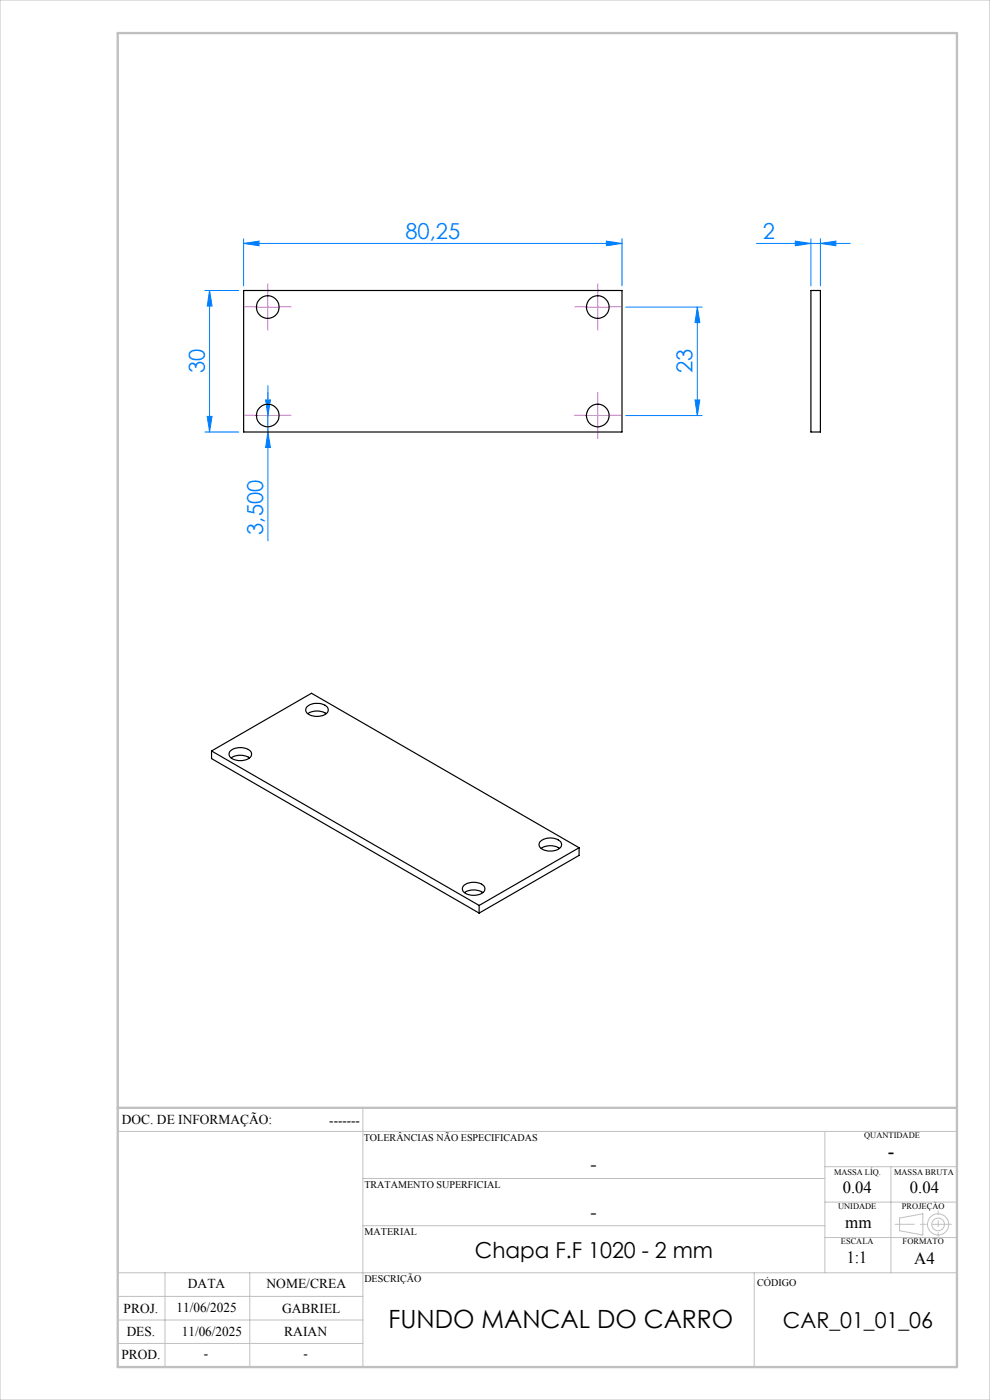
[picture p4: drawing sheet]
<svg xmlns="http://www.w3.org/2000/svg" width="210mm" height="297mm" viewBox="0 0 210 297" stroke-linecap="round" stroke-linejoin="round" font-family="sans-serif">
<g fill="none" stroke="#c0c0c0" stroke-width=".21">
<path d="M0 0h210v297h-210zM77 235v55M25 240h178M77 250h98M175 240v30M175 255h28M175 247.5h28M189 247.5v22.5M190.8 258.4l5-.9v4.5l-5-.9zM25 275h52M25 270h178M35 270v20"/>
<path d="M53 270v20M77 260h98M160 270v20M175 262.5h28M25 285h52M25 280h52"/>
<circle cx="199" cy="259.7" r="1.34"/>
<circle cx="199" cy="259.7" r="2.25"/>
</g>
<g fill="none" stroke="#0080ff" stroke-width=".21">
<path d="M51.7 51.6l3.3-.5v1zM51.7 51.6h80.2M51.7 50.7v9.9M128.6 51.1l3.3 .5-3.3 .5zM131.9 50.7v9.9M160.5 51.6h19.9M168.7 51.1l3.3 .5-3.3 .5zM172 50.7v9.9M174 51.6l3.3-.5v1zM174 50.7v9.9M43.5 61.6h7.2M44.4 61.6l.6 3.3h-1z"/>
<path d="M44.5 61.6v30M132.7 65.2h16.2M147.9 65.2l.5 3.2h-1zM147.9 65.2v23M43.5 91.6h7.2M44 88.3h1l-.6 3.3zM56.3 84.8h1.1l-.6 3.4zM56.8 91.6l.6 3.3h-1.1zM56.8 81.8v33M132.7 88.2h16.2M147.4 84.8h1l-.5 3.4z"/>
</g>
<g fill="none" stroke="#f0f" stroke-width=".21" stroke-dasharray="15.2 1.3 1.3 1.3">
<path d="M54.3 65.1h-2.4M56.8 62.6v-2.4M56.8 67.6v2.4M59.3 65.1h2.4M124.3 65.1h-2.4M126.8 62.6v-2.4M126.8 67.6v2.4M129.3 65.1h2.4M54.3 88.1h-2.4M56.8 85.6v-2.4M56.8 90.6v2.4M59.3 88.1h2.4"/>
<path d="M124.3 88.1h-2.4M126.8 85.6v-2.4M126.8 90.6v2.4M129.3 88.1h2.4"/>
</g>
<path d="M54.3 65.2h5M56.8 62.6v5.1M124.3 65.2h5M126.8 62.6v5.1M54.3 88.2h5M56.8 85.7v4.9M124.3 88.2h5M126.8 85.7v4.9" fill="none" stroke="#f0f" stroke-width=".21"/>
<path d="M201.8 259.7h-11.9" fill="none" stroke="#c0c0c0" stroke-width=".21" stroke-dasharray="15.2 1.3 1.3 1.3" stroke-dashoffset="11.2"/>
<path d="M199 256.9v5.4" fill="none" stroke="#c0c0c0" stroke-width=".21" stroke-dasharray="15.2 1.3 1.3 1.3" stroke-dashoffset="14.4"/>
<path d="M25 7h178v283h-178zM25 235h178" fill="none" stroke="#c0c0c0" stroke-width=".5"/>
<g fill="#0080ff">
<path d="M168.7 51.1l3.3 .5-3.3 .5zM174 51.6l3.3-.5v1z"/>
<path d="M128.6 51.1l3.3 .5-3.3 .5zM51.7 51.6l3.3-.5v1z"/>
<path d="M44.4 61.6l.6 3.3h-1zM44 88.3h1l-.6 3.3zM56.3 84.8h1.1l-.6 3.4zM56.8 91.6l.6 3.3h-1.1zM147.9 65.2l.5 3.2h-1zM147.4 84.8h1l-.5 3.4z"/>
</g>
<g fill="none" stroke="#000" stroke-width=".25">
<path d="M51.7 61.6h80.2v30h-80.2zM172 61.6h2v30h-2zM44.9 159.3l21.2-12.2 56.7 32.7M44.9 159.3l56.7 32.8M44.9 159.3v1.6l56.7 32.8M48.8 159.3a3.4 3.4 0 0 1 4.5 .3 1.24 1.24 0 0 1-1.2 1.6 2.87 2.87 0 0 1-3.5-1zM65.1 150a3.4 3.4 0 0 1 4.4 .2 1.24 1.24 0 0 1-1.2 1.6 2.87 2.87 0 0 1-3.4-1zM65.3 151.4a3.6 3.6 0 0 1 3.9 0M49 160.8a3.6 3.6 0 0 1 3.9 0M114.6 178.5a3.3 3.3 0 0 1 4.4 .2 1.24 1.24 0 0 1-1.2 1.7 2.87 2.87 0 0 1-3.4-1zM114.8 180a3.6 3.6 0 0 1 3.9 0M122.8 179.8l-21.2 12.3"/>
<path d="M122.8 179.8v1.7l-21.2 12.2M98.3 187.9a3.4 3.4 0 0 1 4.5 .2 1.24 1.24 0 0 1-1.2 1.7 2.87 2.87 0 0 1-3.5-1zM98.5 189.4a3.6 3.6 0 0 1 3.9 0M101.6 192.1v1.6"/>
<circle cx="56.8" cy="65.2" r="2.4"/>
<circle cx="126.8" cy="65.2" r="2.4"/>
<circle cx="56.8" cy="88.2" r="2.4"/>
<circle cx="126.8" cy="88.2" r="2.4"/>
</g>
<text font-size="5.3" x="82.4" y="281.7">FUNDO MANCAL DO CARRO</text>
<g font-size="4.7" fill="#0080ff">
<text x="86" y="50.6">80,25</text>
<text x="161.8" y="50.6">2</text>
<text x="43.5" y="79.2" transform="rotate(-90 43.5 79.2)">30</text>
<text x="146.9" y="79.2" transform="rotate(-90 146.9 79.2)">23</text>
<text x="55.8" y="113.4" transform="rotate(-90 55.8 113.4)">3,500</text>
</g>
<g font-size="4.7">
<text x="100.7" y="266.8">Chapa F.F 1020 - 2 mm</text>
<text x="166.1" y="281.7">CAR_01_01_06</text>
</g>
<text font-size="4.3" x="188.3" y="245.8">-</text>
<g font-size="4">
<text x="125.2" y="248.4">-</text>
<text x="125.2" y="258.6">-</text>
</g>
<g font-size="3.6">
<text x="178.8" y="253.1">0.04</text>
<text x="193" y="253.1">0.04</text>
<text x="179.3" y="260.6">mm</text>
<text x="179.6" y="267.9">1:1</text>
<text x="193.9" y="268.1">A4</text>
</g>
<g font-size="2.9">
<text x="25.9" y="238.4">DOC. DE INFORMAÇÃO:</text>
<text x="69.8" y="238.6">-------</text>
<text x="39.9" y="273.2">DATA</text>
<text x="56.5" y="273.2">NOME/CREA</text>
<text x="26.2" y="278.6">PROJ.</text>
<text x="37.4" y="278.2">11/06/2025</text>
<text x="59.8" y="278.6">GABRIEL</text>
<text x="26.9" y="283.4">DES.</text>
<text x="38.6" y="283.4">11/06/2025</text>
<text x="60.3" y="283.4">RAIAN</text>
<text x="25.7" y="288.3">PROD.</text>
<text x="43.3" y="288">-</text>
<text x="64.4" y="288">-</text>
</g>
<g font-size="2.2">
<text x="77.2" y="242.1">TOLERÂNCIAS NÃO ESPECIFICADAS</text>
<text x="77.3" y="251.9">TRATAMENTO SUPERFICIAL</text>
<text x="77.3" y="261.9">MATERIAL</text>
<text x="77.3" y="272.1">DESCRIÇÃO</text>
<text x="160.6" y="272.8">CÓDIGO</text>
</g>
<g font-size="1.8">
<text x="183.3" y="241.4">QUANTIDADE</text>
<text x="176.9" y="249.2">MASSA LÍQ.</text>
<text x="189.7" y="249.2">MASSA BRUTA</text>
<text x="177.8" y="256.5">UNIDADE</text>
<text x="191.3" y="256.5">PROJEÇÃO</text>
<text x="178.4" y="264">ESCALA</text>
<text x="191.5" y="264">FORMATO</text>
</g>
</svg>
